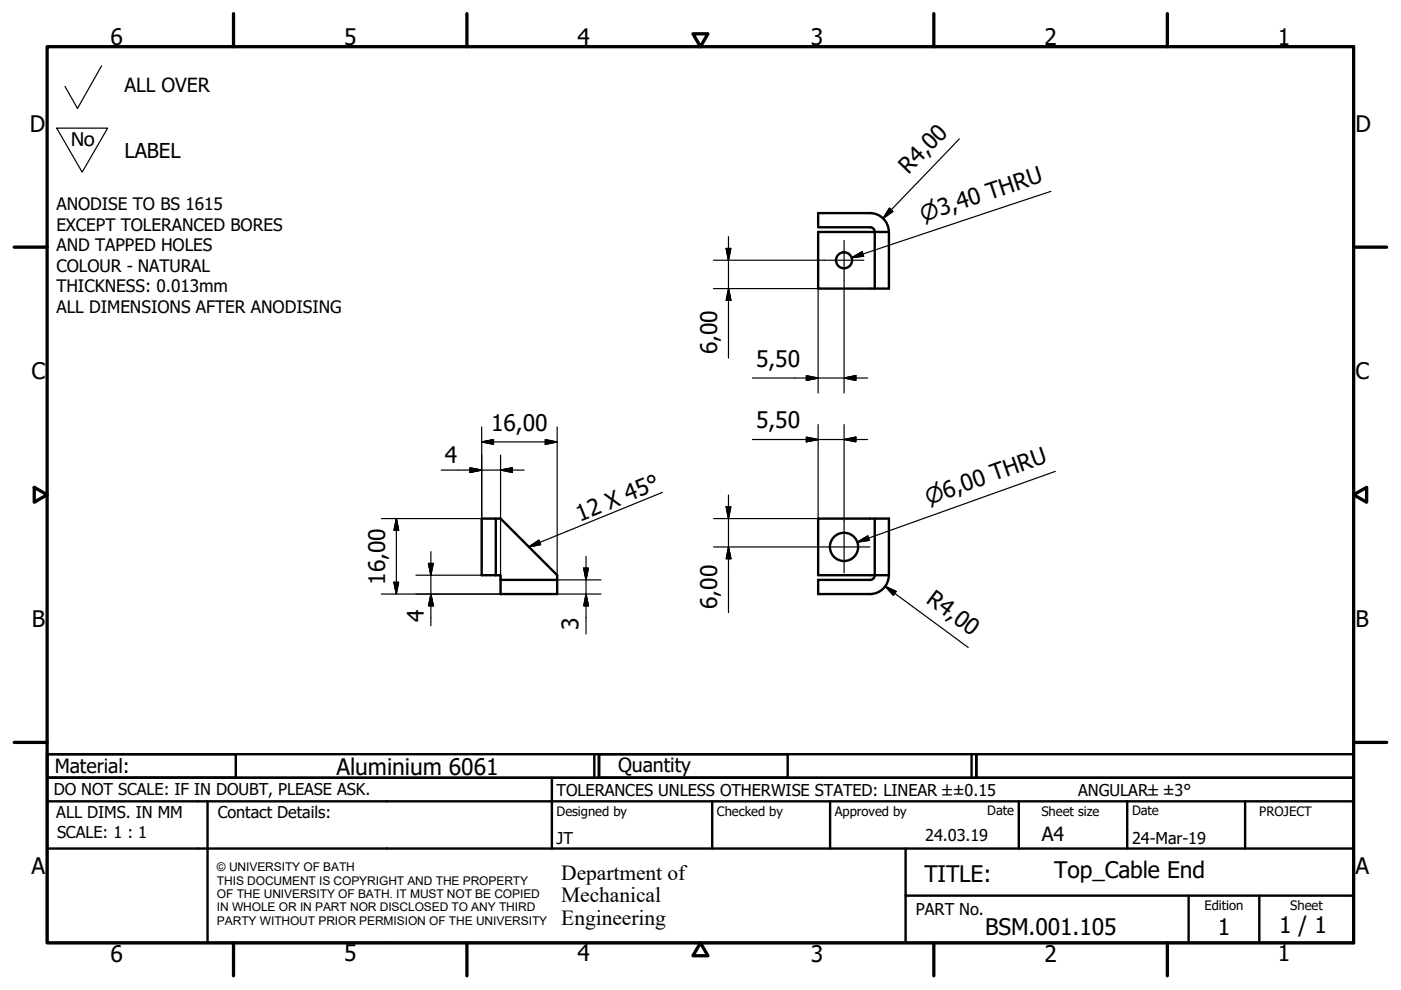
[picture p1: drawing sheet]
<svg xmlns="http://www.w3.org/2000/svg" width="297mm" height="210mm" viewBox="0 0 297 210" stroke-linecap="round" stroke-linejoin="round" font-family="sans-serif">
<!-- layer: Visible (ISO) -->
<g fill="none" stroke="#000" stroke-width=".51">
<path d="M185.5 49.2h3v12h-3zM188.4 49.2a4 4 0 0 0-3.9-4h-11v3h11a1.01 1.01 0 0 1 1 1h-12v12h12M102.1 110h3v12h-3zM105.1 110h1l12 12v1M185.5 110h-12v12h12a.97 .97 0 0 1-1 1h-11v3h11a4 4 0 0 0 3.9-4M185.5 110h3v12h-3zM105.1 122h1v1M106.1 123v3h12v-3M106.1 123h12"/>
<circle cx="179" cy="55.2" r="1.7"/>
<circle cx="179" cy="116" r="3"/>
</g>
<!-- layer: Border (ISO) -->
<g fill="none" stroke="#000" stroke-width=".7">
<path d="M10 9.9h277v190h-277zM49.5 2.9v7M99 2.9v7M146.9 7.2h3.2l-1.6 2.7zM198 2.9v7M247.5 2.9v7M3 52.4h7M287 52.4h7M7.3 103.3l2.7 1.6-2.7 1.6zM287 104.9l2.8-1.6v3.2zM3 157.4h7M287 157.4h7"/>
<path d="M49.5 199.9v7M99 199.9v7M148.5 199.9l1.6 2.7h-3.2zM198 199.9v7M247.5 199.9v7"/>
</g>
<!-- layer: Title (ISO) -->
<g fill="none" stroke="#000" stroke-width=".51">
<path d="M10 159.9h40v5h-40zM10 159.9h117v5h-117zM126 159.9v5M127 159.9h40v5h-40zM127 159.9h80v5h-80zM206 159.9v5M207 159.9h80v5h-80zM10 169.9v-5h277v5M10 169.9h277v30h-277zM10 179.9h277M44 169.9v30M117 164.9v15"/>
<path d="M151 169.9v10M176 169.9v10M192 179.9v20M216 169.9v10M239 169.9v10M264 169.9v10M192 189.9h95M252 189.9v10M267 189.9v10"/>
</g>
<!-- layer: Sketch Geometry (ISO) -->
<path d="M21.5 13.9l-5.1 9.1-2.6-4.7M12 27.2h10.8l-5.4 9.3z" fill="none" stroke="#000" stroke-width=".25"/>
<!-- layer: Center Mark (ISO) -->
<path d="M174.8 55.2h8.4M179 51v8.4M173.5 116h11M179 110.5v11" fill="none" stroke="#000" stroke-width=".25"/>
<!-- layer: Dimension (ISO) -->
<g fill="none" stroke="#000" stroke-width=".25">
<path d="M203.4 29.4l-16.2 16.9M151.3 55.2h23.5M154 52.7h1l-.5 2.5zM154.5 50.2v25.7M179 59.4v23.9M188.6 44.1l.7 .7-2.1 1.5zM151.3 61.2h22.2v22.1M154.5 61.2l.5 2.5h-1zM171 79.6l2.5 .6-2.5 .5zM93.6 99.7h17.5M99.6 99.2l2.5 .5-2.5 .5zM102.1 93.7l2.5-.5v1z"/>
<path d="M102.1 93.7h16M102.1 90.5v19.5h-21.2M106.1 99.7l2.5-.5v1zM106.1 96.5v26.5M115.6 93.2l2.5 .5-2.5 .5zM118.1 90.5v32.5h9.3M159.5 93.2h24.5M159.5 80.2h24.5M171 92.7l2.5 .5-2.5 .5zM173.5 90v20h-22.2M179 93.2l2.5-.5v1zM179 80.2l2.5-.6v1.1z"/>
<path d="M179 90v20.5M84 110l.5 2.5h-1zM84 110v16M90.8 119.5h1.1l-.5 2.5zM91.4 117v15.7M124.2 118v16.4M151.3 116h22.2M154 107.5h1l-.5 2.5zM154.5 116l.5 2.5h-1zM154.5 105v24.9M80.9 126h25.2M83.5 123.5h1l-.5 2.5z"/>
<path d="M88.2 122h13.9M91.4 126l.5 2.5h-1.1zM118.1 126h9.3M123.8 120.5h1l-.6 2.5zM124.2 126l.6 2.5h-1zM187.7 124.3l2.3 1.1-.6 .8zM187.7 124.3l17.6 13"/>
</g>
<g fill="#000" stroke="#000" stroke-width=".25">
<path d="M154 52.7l.5 2.5zM154 52.7h1l-.5 2.5zM188.6 44.1l-1.4 2.2zM188.6 44.1l.7 .7-2.1 1.5zM154.5 61.2l.5 2.5zM154.5 61.2l.5 2.5h-1zM179 80.2l2.5-.6zM179 80.2l2.5-.6v1.1zM102.1 93.7l2.5-.5zM102.1 93.7l2.5-.5v1zM106.1 99.7l2.5-.5zM106.1 99.7l2.5-.5v1z"/>
<path d="M115.6 94.2l2.5-.5zM115.6 93.2l2.5 .5-2.5 .5zM171 93.7l2.5-.5zM171 92.7l2.5 .5-2.5 .5zM171 80.7l2.5-.5zM171 79.6l2.5 .6-2.5 .5zM179 93.2l2.5-.5zM179 93.2l2.5-.5v1zM84 110l.5 2.5zM84 110l.5 2.5h-1zM90.8 119.5l.6 2.5zM90.8 119.5h1.1l-.5 2.5z"/>
<path d="M99.6 100.2l2.5-.5zM99.6 99.2l2.5 .5-2.5 .5zM154 107.5l.5 2.5zM154 107.5h1l-.5 2.5zM154.5 116l.5 2.5zM154.5 116l.5 2.5h-1zM83.5 123.5l.5 2.5zM83.5 123.5h1l-.5 2.5zM91.4 126l.5 2.5zM91.4 126l.5 2.5h-1.1zM123.8 120.5l.4 2.5zM123.8 120.5h1l-.6 2.5z"/>
<path d="M124.2 126l.6 2.5zM124.2 126l.6 2.5h-1zM187.7 124.3l2.3 1.1zM187.7 124.3l2.3 1.1-.6 .8z"/>
</g>
<!-- layer: Symbol (ISO) -->
<path d="M180.6 54.6l2.2-1.2 .3 .9zM222.8 40.6l-42.2 14M223.8 99.9l-42 15M112.1 116l2.2-1.5 .3 1zM140.5 104.4l-28.4 11.6M181.8 114.9l2.2-1.3 .3 1z" fill="none" stroke="#000" stroke-width=".25"/>
<path d="M180.6 54.6l2.2-1.2zM180.6 54.6l2.2-1.2 .3 .9zM112.1 116l2.2-1.5zM112.1 116l2.2-1.5 .3 1zM181.8 114.9l2.2-1.3zM181.8 114.9l2.2-1.3 .3 1z" fill="#000" stroke="#000" stroke-width=".25"/>
<g font-size="4.8">
<text x="23.4" y="9.5">6</text>
<text x="72.9" y="9.5">5</text>
<text x="122.4" y="9.5">4</text>
<text x="171.9" y="9.5">3</text>
<text x="221.4" y="9.5">2</text>
<text x="270.9" y="9.5">1</text>
<text x="6.3" y="27.9">D</text>
<text x="287.4" y="27.9">D</text>
<text x="192.6" y="37.2" transform="rotate(-46 192.6 37.2)">R4,00</text>
<text x="152.1" y="75.2" transform="rotate(-90 152.1 75.2)">6,00</text>
<text x="160.3" y="77.8">5,50</text>
<text x="6.7" y="80.4">C</text>
<text x="287.4" y="80.4">C</text>
<text x="104.1" y="91.3">16,00</text>
<text x="160.3" y="90.8">5,50</text>
<text x="94.3" y="98.1">4</text>
<text x="123" y="110.6" transform="rotate(-22 123 110.6)">12 X 45°</text>
<text x="81.6" y="123.9" transform="rotate(-90 81.6 123.9)">16,00</text>
<text x="89.8" y="131.9" transform="rotate(-90 89.8 131.9)">4</text>
<text x="152.1" y="129.1" transform="rotate(-90 152.1 129.1)">6,00</text>
<text x="196.2" y="127.6" transform="rotate(36 196.2 127.6)">R4,00</text>
<text x="6.8" y="132.9">B</text>
<text x="122.7" y="133.7" transform="rotate(-90 122.7 133.7)">3</text>
<text x="287.4" y="132.9">B</text>
<text x="71.4" y="164.3">Aluminium 6061</text>
<text x="6.7" y="185.4">A</text>
<text x="287.4" y="185.4">A</text>
<text x="196" y="187">TITLE:</text>
<text x="223.5" y="186.2">Top_Cable End</text>
<text x="271.2" y="197.9">1 / 1</text>
<text x="23.4" y="203.9">6</text>
<text x="72.9" y="203.8">5</text>
<text x="122.4" y="203.8">4</text>
<text x="171.9" y="203.9">3</text>
<text x="208.9" y="198.2">BSM.001.105</text>
<text x="221.4" y="203.9">2</text>
<text x="258.2" y="198.2">1</text>
<text x="270.9" y="203.8">1</text>
</g>
<text font-size="4.7" x="14.9" y="30.9">No</text>
<g font-size="4.6">
<text x="195.7" y="47" transform="rotate(-18 195.7 47)">⌀3,40 THRU</text>
<text x="196.8" y="107" transform="rotate(-20 196.8 107)">⌀6,00 THRU</text>
<text x="119" y="186.5">Department of</text>
<text x="119" y="191.3">Mechanical</text>
<text x="119" y="196">Engineering</text>
</g>
<text font-size="4.3" x="26.4" y="33.4">LABEL</text>
<g font-size="4.1">
<text x="26.4" y="19.4">ALL OVER</text>
<text x="11.6" y="163.9">Material:</text>
<text x="131" y="163.7">Quantity</text>
<text x="220.9" y="178.4">A4</text>
</g>
<g font-size="3.6">
<text x="12" y="44.6">ANODISE TO BS 1615</text>
<text x="12" y="48.9">EXCEPT TOLERANCED BORES</text>
<text x="12" y="53.3">AND TAPPED HOLES</text>
<text x="12" y="57.7">COLOUR - NATURAL</text>
<text x="12" y="62">THICKNESS: 0.013mm</text>
<text x="12" y="66.4">ALL DIMENSIONS AFTER ANODISING</text>
</g>
<g font-size="3.5">
<text x="11.4" y="168.5">DO NOT SCALE: IF IN DOUBT, PLEASE ASK.</text>
<text x="11.9" y="173.5">ALL DIMS. IN MM</text>
<text x="46.2" y="173.5">Contact Details:</text>
<text x="118" y="168.8">TOLERANCES UNLESS OTHERWISE STATED: LINEAR ±±0.15</text>
<text x="228.6" y="168.8">ANGULAR±±3°</text>
<text x="12.1" y="177.6">SCALE: 1 : 1</text>
<text x="118" y="178.9">JT</text>
<text x="196.2" y="178.3">24.03.19</text>
<text x="240" y="178.9">24-Mar-19</text>
<text x="194.2" y="194.1">PART No.</text>
</g>
<g font-size="2.8">
<text x="118" y="173">Designed by</text>
<text x="152" y="173">Checked by</text>
<text x="177" y="173">Approved by</text>
<text x="209.3" y="172.9">Date</text>
<text x="220.8" y="173">Sheet size</text>
<text x="240" y="172.9">Date</text>
<text x="267" y="172.9">PROJECT</text>
<text x="255.4" y="193">Edition</text>
<text x="273.6" y="193">Sheet</text>
</g>
<g font-size="2.5">
<text x="46" y="184.7">© UNIVERSITY OF BATH</text>
<text x="46" y="187.6">THIS DOCUMENT IS COPYRIGHT AND THE PROPERTY</text>
<text x="46" y="190.4">OF THE UNIVERSITY OF BATH. IT MUST NOT BE COPIED</text>
<text x="46" y="193.2">IN WHOLE OR IN PART NOR DISCLOSED TO ANY THIRD</text>
<text x="46" y="196.1">PARTY WITHOUT PRIOR PERMISION OF THE UNIVERSITY</text>
</g>
</svg>
